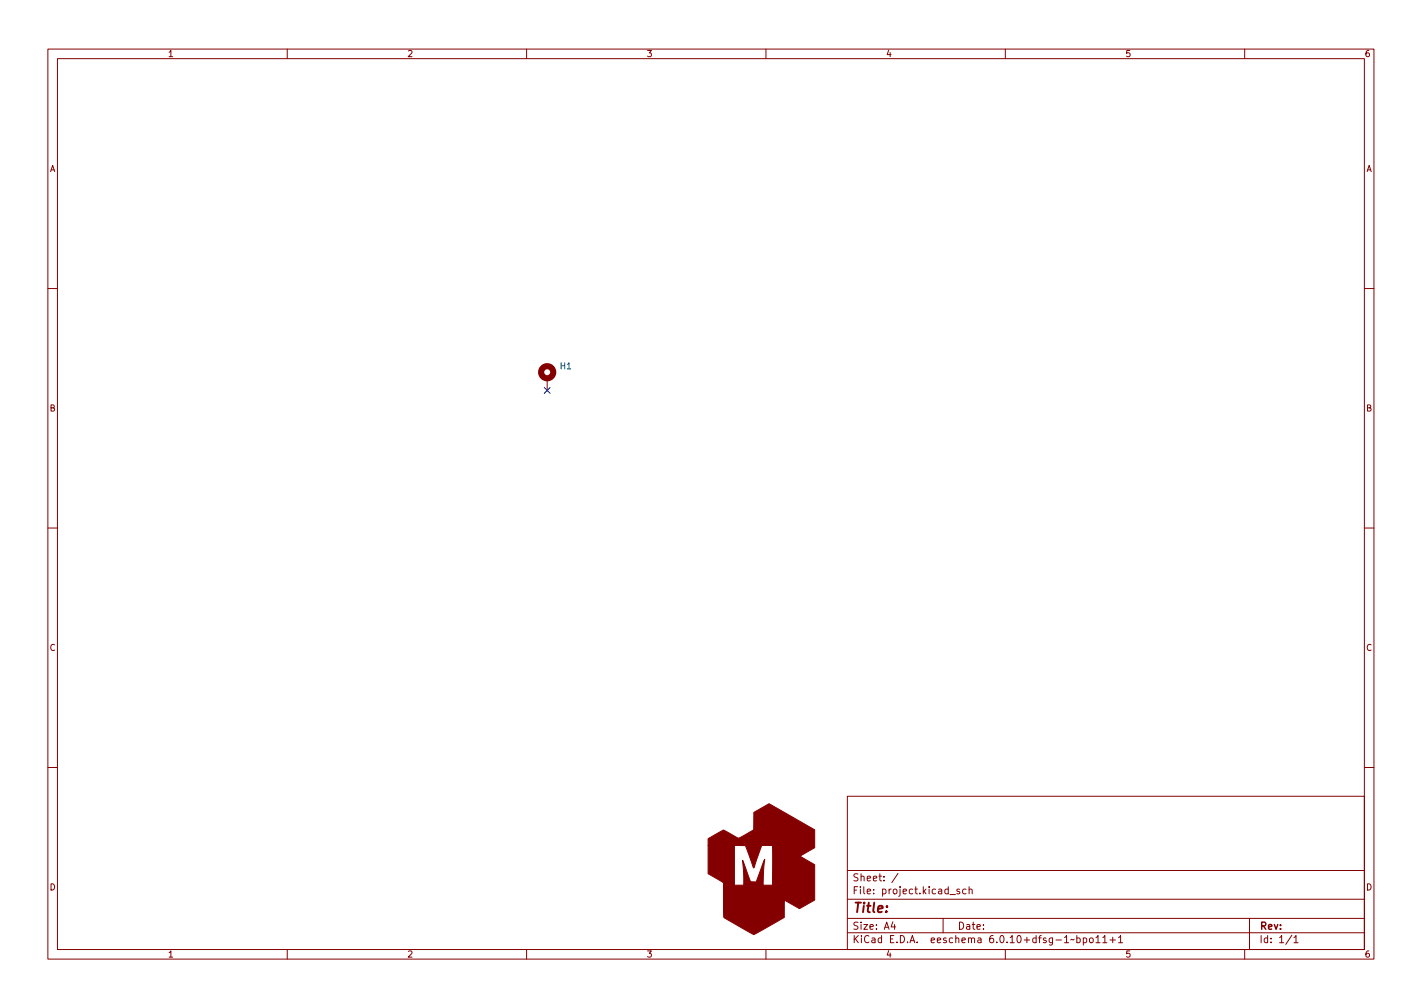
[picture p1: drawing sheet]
<svg xmlns="http://www.w3.org/2000/svg" width="297mm" height="210mm" viewBox="0 0 297 210" stroke-linecap="round" stroke-linejoin="round" font-family="sans-serif">
<g fill="none" stroke="#840000" stroke-width=".21">
<path d="M10 10.2h277v190.1h-277zM12 12.2h273v186.1h-273zM60 10.2v2M110 10.2v2M160 10.2v2M210 10.2v2M260 10.2v2M10 60.2h2M114.3 79v2.5M285 60.2h2M10 110.2h2M285 110.2h2"/>
<path d="M10 160.2h2M177 166.3h108v32h-108zM285 160.2h2M60 198.3v2M110 198.3v2M160 198.3v2M177 194.8h108M177 191.8h108M177 187.8h108M177 181.8h108M186.5 192.5l-.4 1h1M186.9 193v1"/>
<path d="M187.6 182.4l-1.3 1.9M197 191.8v3M198.4 186.8h1.2M200.4 185.7l-.3-.1-.2 .2v.3l.5 .1v.4h-.5M201.8 185.7l-.4-.1-.3 .3 .1 .7h.6M202.4 185.8l.2-.2 .4 .1 .1 .9M202.4 185.1v1.5M210 198.3v2M224.4 196.1l-.8 .2M224.9 195.9l.5-.1 .2 .3-.1 .7h-.6M224.9 195.3v1.5M226.3 195.9l.4-.1 .3 .3-.1 .7h-.6"/>
<path d="M226.3 195.8v1.5M227.7 195.9l.4-.1 .3 .3v.4l-.3 .3h-.4l-.1-.3zM228.9 195.8l.5-.5v1.5M228.9 196.8h.9M230.4 195.8l.4-.5v1.5M230.4 196.8h.8M231.9 196.3h1.1M232.4 195.7v1.1M233.6 195.8l.5-.5v1.5M233.6 196.8h.9M260 198.3v2M261 191.8v6.5"/>
<path d="M269.9 195.3l-1.3 1.9M270.3 195.8l.4-.5v1.5M270.3 196.8h.9"/>
</g>
<path d="M147.9 175.1l3.2-1.8 2.3 1.3a1.06 1.06 0 0 0 1.7 0l2.3-1.3 .1-3.7 3.1-1.8 9.6 5.5v3.7l-3.1 1.8 3.1 1.7v7.4l-3.2 1.8-3.1-1.7-.1 3.6-6.3 3.5-6.3-3.5-.1-7.3-3.2-1.9v-5.9h5.5v8.3h2l-.3-5.2 1.7 4.5 1.2 .1 1.7-4.8-.3 5.4h2v-8.3h-2.3l-1.7 4.7-1.7-4.6-7.8-.1z" fill="#840000" stroke="#840000" stroke-width=".21"/>
<circle cx="114.3" cy="77.7" r="1.27" fill="none" stroke="#840000" stroke-width="1.3"/>
<path d="M113.7 80.9l1.2 1.2M114.9 80.9l-1.2 1.2" fill="none" stroke="#000084" stroke-width=".21"/>
<text font-size="2.8" fill="#840000" x="178" y="190.6">Title:</text>
<g font-size="2.1" fill="#840000">
<text x="178" y="184">Sheet: /</text>
<text x="178" y="186.7">File: project.kicad_sch</text>
<text x="178" y="196.9">KiCad E.D.A. eeschema 6.0.10+dfsg-1~bpo11+1</text>
<text x="178" y="194.1">Size: A4</text>
<text x="200" y="194.1">Date:</text>
<text x="263" y="194.1">Rev:</text>
<text x="263" y="196.9">Id: 1/1</text>
</g>
<g font-size="1.8" fill="#840000">
<text x="35" y="11.9">1</text>
<text x="85" y="11.9">2</text>
<text x="135" y="11.9">3</text>
<text x="185" y="11.9">4</text>
<text x="235" y="11.9">5</text>
<text x="285" y="11.9">6</text>
<text x="10.3" y="35.9">A</text>
<text x="285.3" y="35.9">A</text>
<text x="10.3" y="85.9">B</text>
<text x="285.3" y="85.9">B</text>
<text x="10.3" y="135.9">C</text>
<text x="285.3" y="135.9">C</text>
<text x="10.3" y="185.9">D</text>
<text x="285.3" y="185.9">D</text>
<text x="35" y="199.9">1</text>
<text x="85" y="199.9">2</text>
<text x="135" y="199.9">3</text>
<text x="185" y="199.9">4</text>
<text x="235" y="199.9">5</text>
<text x="285" y="199.9">6</text>
</g>
<text font-size="1.8" fill="#006464" x="117.1" y="77.1">H1</text>
</svg>
